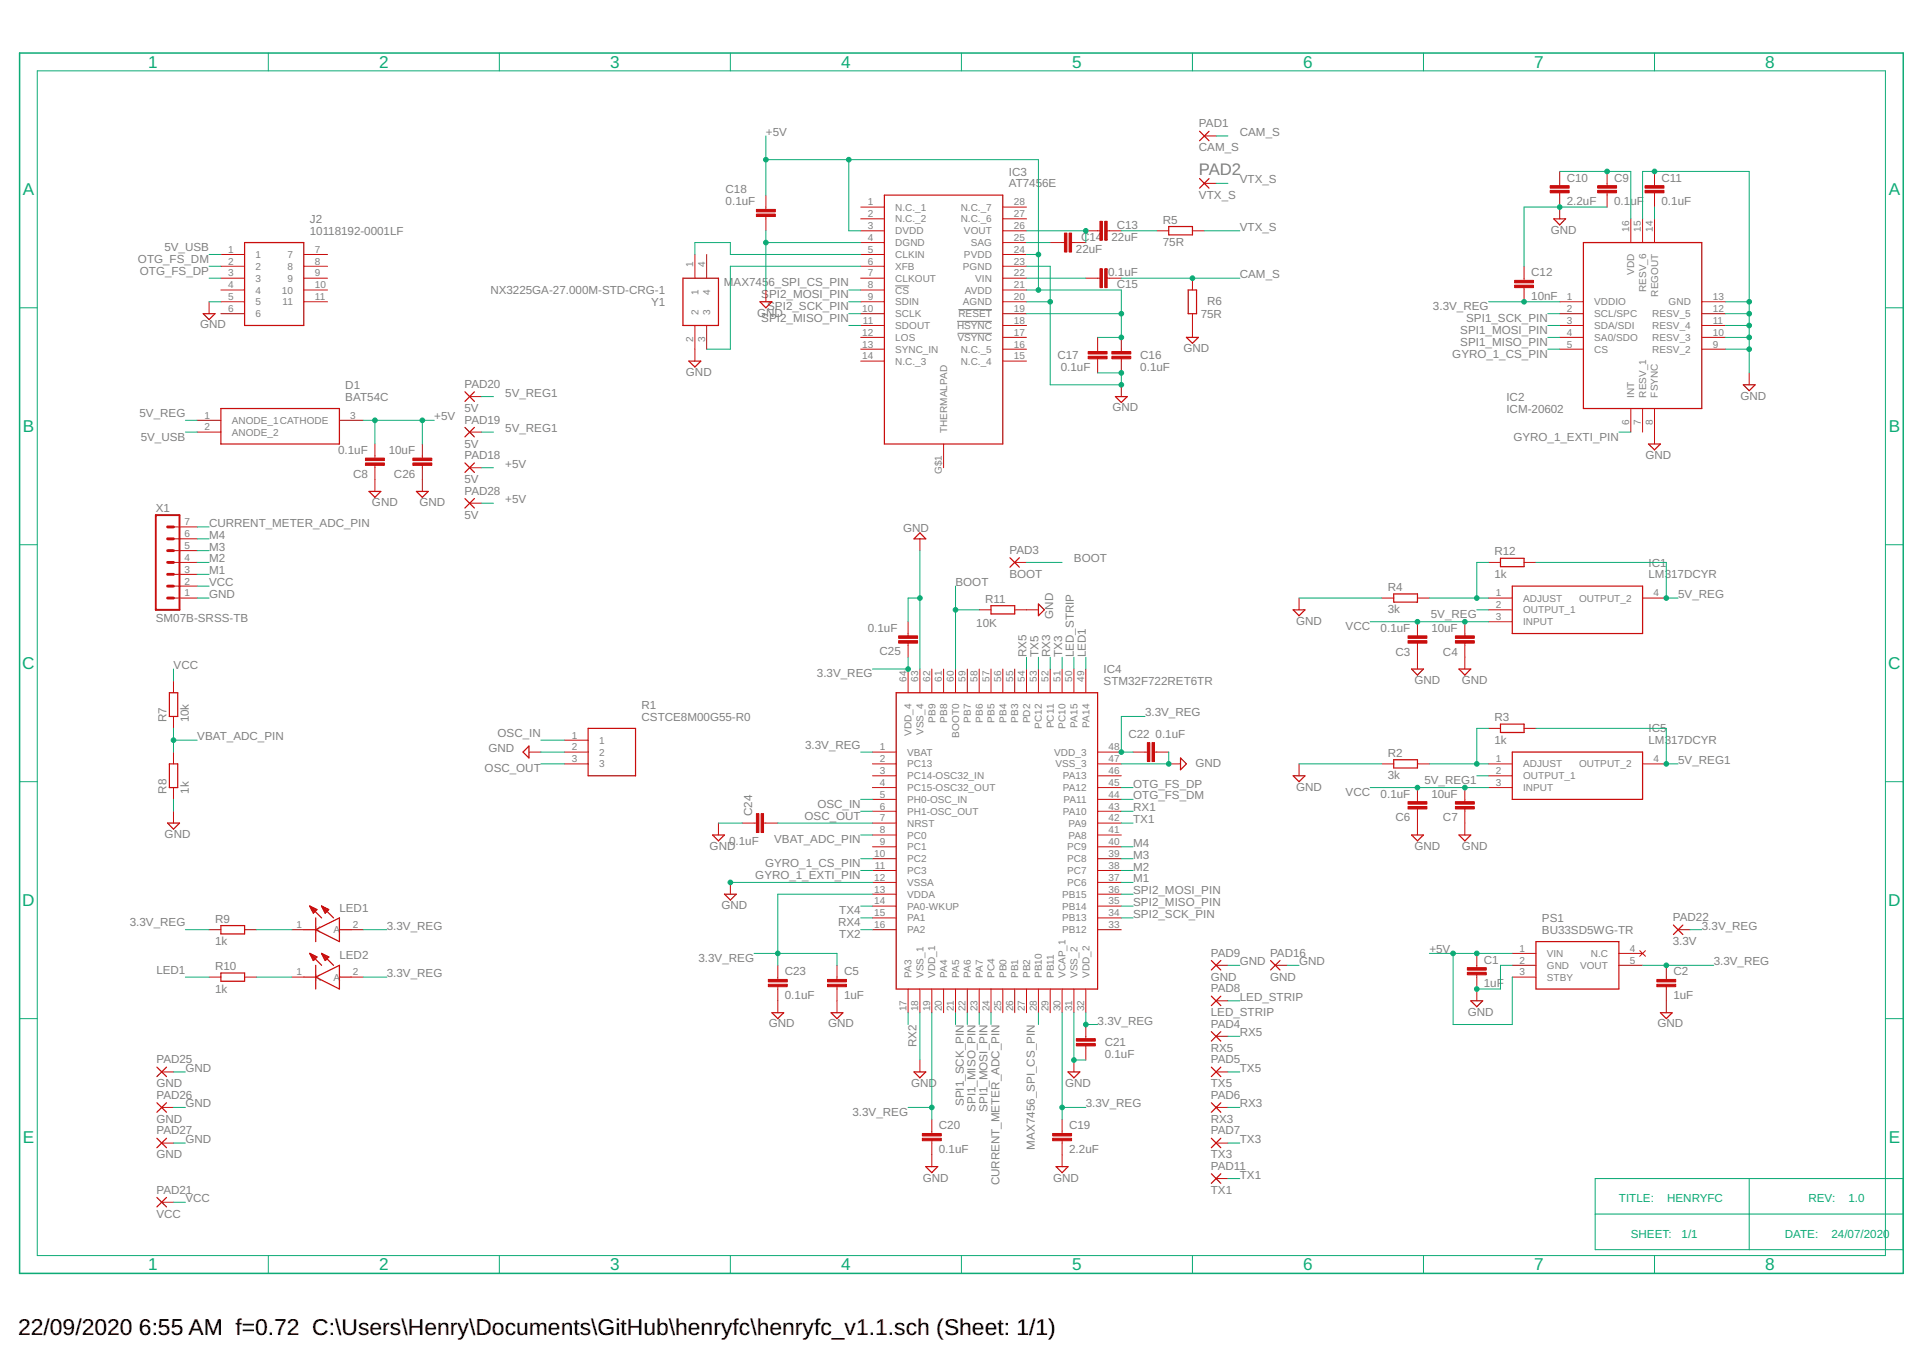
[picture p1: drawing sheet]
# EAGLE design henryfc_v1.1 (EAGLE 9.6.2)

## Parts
C1  1uF  C-EUC0603  [C0603]
C2  1uF  C-EUC0603  [C0603]
C3  0.1uF  C-EUC0805  [C0805]
C4  10uF  C-EUC0805  [C0805]
C5  1uF  C-EUC0603  [C0603]
C6  0.1uF  C-EUC0805  [C0805]
C7  10uF  C-EUC0805  [C0805]
C8  0.1uF  C-EUC0805  [C0805]
C9  0.1uF  C-EUC0603  [C0603]
C10  2.2uF  C-EUC0603  [C0603]
C11  0.1uF  C-EUC0603  [C0603]
C12  10nF  C-EUC0603  [C0603]
C13  22uF  C-EUC0603  [C0603]
C14  22uF  C-EUC0603  [C0603]
C15  0.1uF  C-EUC0603  [C0603]
C16  0.1uF  C-EUC0603  [C0603]
C17  0.1uF  C-EUC0603  [C0603]
C18  0.1uF  C-EUC0603  [C0603]
C19  2.2uF  C-EUC0603  [C0603]
C20  0.1uF  C-EUC0603  [C0603]
C21  0.1uF  C-EUC0603  [C0603]
C22  0.1uF  C-EUC0603  [C0603]
C23  0.1uF  C-EUC0603  [C0603]
C24  0.1uF  C-EUC0603  [C0603]
C25  0.1uF  C-EUC0603  [C0603]
C26  10uF  C-EUC0805  [C0805]
D1  BAT54C  [SOT95P240X120-3N]
IC1  LM317DCYR  [SOT230P700X180-4N]
IC2  ICM-20602  [PULL-BACK-QFN-16]
IC3  AT7456E  [SOP65P640X120-29N]
IC4  STM32F722RET6TR  [QFP50P1200X1200X160-64N]
IC5  LM317DCYR  [SOT230P700X180-4N]
J2  10118192-0001LF  [101181920001LF]
LED1  KB_DELPS2.12-QHRI-24-Z555-10-S  [KBDELPS212QHRI24Z55510S]
LED2  KR_DELPS1.22-UHVI-26-H3Q4  [KRDELPS122UHVI26H3Q4]
PAD1  CAM_S  SMD2  [SMD1,27-2,54]
PAD2  VTX_S  SMD2  [SMD1,27-2,54]
PAD3  BOOT  SMD2  [SMD1,27-2,54]
PAD4  RX5  SMD2  [SMD1,27-2,54]
PAD5  TX5  SMD2  [SMD1,27-2,54]
PAD6  RX3  SMD2  [SMD1,27-2,54]
PAD7  TX3  SMD2  [SMD1,27-2,54]
PAD8  LED  SMD2  [SMD1,27-2,54]
PAD9  GND  SMD2  [SMD1,27-2,54]
PAD11  TX1  SMD2  [SMD1,27-2,54]
PAD16  GND  SMD2  [SMD1,27-2,54]
PAD18  5V  SMD2  [SMD1,27-2,54]
PAD19  5V  SMD2  [SMD1,27-2,54]
PAD20  5V  SMD2  [SMD1,27-2,54]
PAD21  VCC  SMD2  [SMD1,27-2,54]
PAD22  3.3V  SMD2  [SMD1,27-2,54]
PAD25  GND  SMD2  [SMD1,27-2,54]
PAD26  GND  SMD2  [SMD1,27-2,54]
PAD27  GND  SMD2  [SMD1,27-2,54]
PAD28  5V  SMD2  [SMD1,27-2,54]
PS1  BU33SD5WG-TR  [SOT95P280X125-5N]
R1  CSTCE8M00G55-R0  [CSTCE12M0G55-R0]
R2  3k  R-EU_R0603  [R0603]
R3  1k  R-EU_R0603  [R0603]
R4  3k  R-EU_R0603  [R0603]
R5  75R  R-EU_R0603  [R0603]
R6  75R  R-EU_R0603  [R0603]
R7  10k  R-EU_R0603  [R0603]
R8  1k  R-EU_R0603  [R0603]
R9  1k  R-EU_R0603  [R0603]
R10  1k  R-EU_R0603  [R0603]
R11  10K  R-EU_R0603  [R0603]
R12  1k  R-EU_R0603  [R0603]
X1  SM07B-SRSS-TB  [SM07B-SRSS-TB]
Y1  NX3225GA-27.000M-STD-CRG-1  [NX3225GA]

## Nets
3.3V_REG: C2.1 C5.1 C12.2 C19.1 C20.1 C21.1 C22.1 C23.1 C25.1 IC2.1(VDDIO) IC4.1(VBAT) IC4.13(VDDA) IC4.19(VDD_1) IC4.30(VCAP_1) IC4.32(VDD_2) IC4.48(VDD_3) IC4.64(VDD_4) LED1.2(A) LED2.2(A) PAD22.1(P) PS1.5(VOUT) R9.1
5V_REG: D1.1(ANODE_1) IC1.2(OUTPUT_1) IC1.4(OUTPUT_2) R12.2
5V_REG1: IC5.2(OUTPUT_1) IC5.4(OUTPUT_2) PAD19.1(P) PAD20.1(P) R3.2
5V_USB: D1.2(ANODE_2) J2.1
+5V: C1.1 C8.2 C16.1 C17.1 C18.2 C26.2 D1.3(CATHODE) IC3.3(DVDD) IC3.19(!RESET) IC3.21(AVDD) IC3.24(PVDD) PAD18.1(P) PAD28.1(P) PS1.1(VIN) PS1.3(STBY)
BOOT: IC4.60(BOOT0) PAD3.1(P) R11.1
CAM_S: C15.2 PAD1.1(P) R6.2
CURRENT_METER_ADC_PIN: IC4.24(PC4) X1.7
GND: C1.2 C2.2 C3.1 C4.1 C5.2 C6.1 C7.1 C8.1 C9.2 C10.2 C11.1 C12.1 C16.2 C17.2 C18.1 C19.2 C20.2 C21.2 C22.2 C23.2 C24.1 C25.2 C26.1 IC2.8(FSYNC) IC2.9(RESV_2) IC2.10(RESV_3) IC2.11(RESV_4) IC2.12(RESV_5) IC2.13(GND) IC2.15(RESV_6) IC3.4(DGND) IC3.20(AGND) IC3.23(PGND) IC4.12(VSSA) IC4.18(VSS_1) IC4.31(VSS_2) IC4.47(VSS_3) IC4.63(VSS_4) J2.5 PAD9.1(P) PAD16.1(P) PAD25.1(P) PAD26.1(P) PAD27.1(P) PS1.2(GND) R1.2 R2.1 R4.1 R6.1 R8.1 R11.2 X1.1 Y1.2
GYRO_1_CS_PIN: IC2.5(CS) IC4.10(PC2)
GYRO_1_EXTI_PIN: IC2.6(INT) IC4.11(PC3)
LED1: IC4.49(PA14) R10.1
LED_STRIP: IC4.50(PA15) PAD8.1(P)
M1: IC4.37(PC6) X1.3
M2: IC4.38(PC7) X1.4
M3: IC4.39(PC8) X1.5
M4: IC4.40(PC9) X1.6
MAX7456_SPI_CS_PIN: IC3.8(!CS) IC4.28(PB10)
N$1: IC5.1(ADJUST) R2.2 R3.1
N$2: IC1.1(ADJUST) R4.2 R12.1
N$5: C9.1 C10.1 IC2.16(VDD)
N$7: C11.2 IC2.14(REGOUT)
N$8: C14.1 IC3.25(SAG)
N$9: C13.1 C14.2 IC3.26(VOUT)
N$10: C13.2 R5.1
N$11: IC3.6(XFB) Y1.3
N$12: C15.1 IC3.22(VIN)
N$13: IC3.5(CLKIN) Y1.1
N$14: LED1.1(K) R9.2
N$15: LED2.1(K) R10.2
NRST: C24.2 IC4.7(NRST)
OSC_IN: IC4.5(PH0-OSC_IN) R1.1
OSC_OUT: IC4.6(PH1-OSC_OUT) R1.3
OTG_FS_DM: IC4.44(PA11) J2.2
OTG_FS_DP: IC4.45(PA12) J2.3
RX1: IC4.43(PA10)
RX2: IC4.17(PA3)
RX3: IC4.52(PC11) PAD6.1(P)
RX4: IC4.15(PA1)
RX5: IC4.54(PD2) PAD4.1(P)
SPI1_MISO_PIN: IC2.4(SA0/SDO) IC4.22(PA6)
SPI1_MOSI_PIN: IC2.3(SDA/SDI) IC4.23(PA7)
SPI1_SCK_PIN: IC2.2(SCL/SPC) IC4.21(PA5)
SPI2_MISO_PIN: IC3.11(SDOUT) IC4.35(PB14)
SPI2_MOSI_PIN: IC3.9(SDIN) IC4.36(PB15)
SPI2_SCK_PIN: IC3.10(SCLK) IC4.34(PB13)
TX1: IC4.42(PA9) PAD11.1(P)
TX2: IC4.16(PA2)
TX3: IC4.51(PC10) PAD7.1(P)
TX4: IC4.14(PA0-WKUP)
TX5: IC4.53(PC12) PAD5.1(P)
VBAT_ADC_PIN: IC4.8(PC0) R7.1 R8.2
VCC: C3.2 C4.2 C6.2 C7.2 IC1.3(INPUT) IC5.3(INPUT) PAD21.1(P) R7.2 X1.2
VTX_S: PAD2.1(P) R5.2
Unconnected: IC2.7(RESV_1) IC3.1(N.C._1) IC3.2(N.C._2) IC3.7(CLKOUT) IC3.12(LOS) IC3.13(SYNC_IN) IC3.14(N.C._3) IC3.15(N.C._4) IC3.16(N.C._5) IC3.17(!VSYNC) IC3.18(!HSYNC) IC3.27(N.C._6) IC3.28(N.C._7) IC3.G$1(THERMALPAD) IC4.2(PC13) IC4.3(PC14-OSC32_IN) IC4.4(PC15-OSC32_OUT) IC4.9(PC1) IC4.20(PA4) IC4.25(PB0) IC4.26(PB1) IC4.27(PB2) IC4.29(PB11) IC4.33(PB12) IC4.41(PA8) IC4.46(PA13) IC4.55(PB3) IC4.56(PB4) IC4.57(PB5) IC4.58(PB6) IC4.59(PB7) IC4.61(PB8) IC4.62(PB9) J2.4 J2.6 J2.7 J2.8 J2.9 J2.10 J2.11 PS1.4(N.C) Y1.4

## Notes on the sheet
- TITLE:    HENRYFC | REV:    1.1
- SHEET:   1/1 | DATE:    21/10/2020
